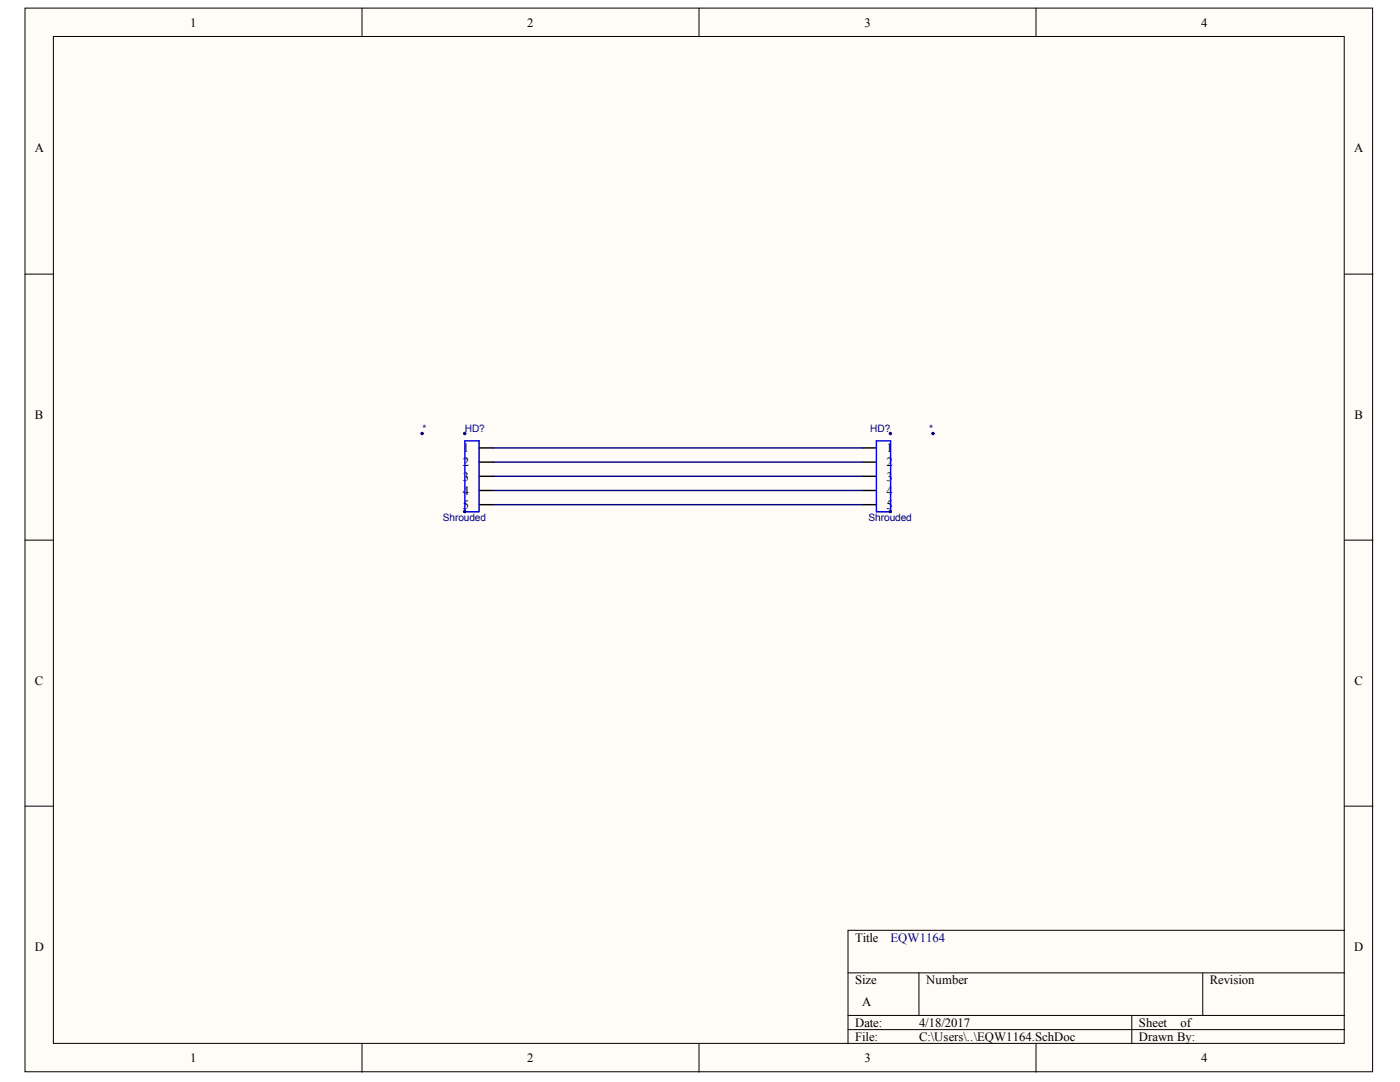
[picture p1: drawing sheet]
<svg xmlns="http://www.w3.org/2000/svg" width="279mm" height="216mm" viewBox="0 0 279 216" stroke-linecap="round" stroke-linejoin="round" font-family="sans-serif">
<g fill="#fffcf8" stroke="#000" stroke-width=".2">
<path d="M5 1.6h268.9v212.3h-268.9z"/>
<path d="M10.7 7.3h257.6v200.9h-257.6z"/>
</g>
<g fill="none" stroke="#000" stroke-width=".2">
<path d="M72.2 1.6v5.7M139.5 1.6v5.7M206.8 1.6v5.7M5 54.7h5.7M268.4 54.7h5.6M5 107.8h5.7M268.4 107.8h5.6M5 160.9h5.7M268.4 160.9h5.6M169.2 194.1h99.2M183.4 194.1v8.5M240 194.1v8.5"/>
<path d="M268.4 185.6h-99.2v22.7M72.2 208.3v5.6M139.5 208.3v5.6M169.2 202.6h99.2M169.2 205.4h99.2M206.8 208.3v5.6M225.9 202.6v5.7"/>
</g>
<path d="M95.6 97.9h2.8M95.6 92.2h2.8M95.6 89.4h2.8M95.6 95h2.8M172.1 97.9h2.8M172.1 92.2h2.8M172.1 89.4h2.8M172.1 95h2.8M95.6 100.7h2.8M172.1 100.7h2.8" fill="none" stroke="#000" stroke-width=".28"/>
<path d="M92.8 88h2.8v14.1h-2.8zM174.9 88h2.8v14.1h-2.8z" fill="none" stroke="#00f" stroke-width=".28"/>
<g fill="#000080" stroke="#000080" stroke-width=".2">
<circle cx="84.2" cy="86.5" r=".24"/>
<circle cx="92.7" cy="102.1" r=".24"/>
<circle cx="92.7" cy="86.5" r=".24"/>
<circle cx="186.2" cy="86.5" r=".24"/>
<circle cx="177.7" cy="102.1" r=".24"/>
<circle cx="177.7" cy="86.5" r=".24"/>
</g>
<path d="M98.4 89.4h73.7M98.4 92.2h73.7M98.4 95h73.7M98.4 97.9h73.7M98.4 100.7h73.7" fill="none" stroke="#000080" stroke-width=".28"/>
<g font-size="2.5">
<text x="38" y="5.3">1</text>
<text x="105.2" y="5.3">2</text>
<text x="172.5" y="5.3">3</text>
<text x="239.7" y="5.3">4</text>
<text x="6.9" y="30.4">A</text>
<text x="270.3" y="30.4">A</text>
<text x="6.9" y="83.5">B</text>
<text x="270.3" y="83.5">B</text>
<text x="92.3" y="93.1">2</text>
<text x="92.3" y="90.3">1</text>
<text x="92.3" y="95.9">3</text>
<text x="176.9" y="93.1">2</text>
<text x="176.9" y="90.3">1</text>
<text x="176.9" y="95.9">3</text>
<text x="92.3" y="101.6">5</text>
<text x="92.3" y="98.7">4</text>
<text x="176.9" y="101.6">5</text>
<text x="176.9" y="98.7">4</text>
<text x="6.9" y="136.6">C</text>
<text x="270.3" y="136.6">C</text>
<text x="6.9" y="189.7">D</text>
<text x="170.6" y="187.9">Title</text>
<text x="270.3" y="189.7">D</text>
<text x="170.6" y="196.4">Size</text>
<text x="184.9" y="196.4">Number</text>
<text x="241.4" y="196.4">Revision</text>
<text x="172.1" y="200.7">A</text>
<text x="170.6" y="204.9">Date:</text>
<text x="170.6" y="207.7">File:</text>
<text x="183.4" y="204.9">4/18/2017</text>
<text x="183.4" y="207.7">C:\Users\..\EQW1164.SchDoc</text>
<text x="227.3" y="204.9">Sheet</text>
<text x="227.3" y="207.7">Drawn By:</text>
<text x="235.6" y="204.9">of</text>
<text x="38" y="212">1</text>
<text x="105.2" y="212">2</text>
<text x="172.5" y="212">3</text>
<text x="239.7" y="212">4</text>
</g>
<text font-size="2.5" fill="#000080" x="177.7" y="187.9">EQW1164</text>
<g font-size="2" fill="#000080">
<text x="84.3" y="86.1">*</text>
<text x="92.8" y="86.1">HD?</text>
<text x="173.7" y="86.1">HD?</text>
<text x="185.4" y="86.1">*</text>
<text x="88.4" y="104">Shrouded</text>
<text x="173.4" y="104">Shrouded</text>
</g>
</svg>
